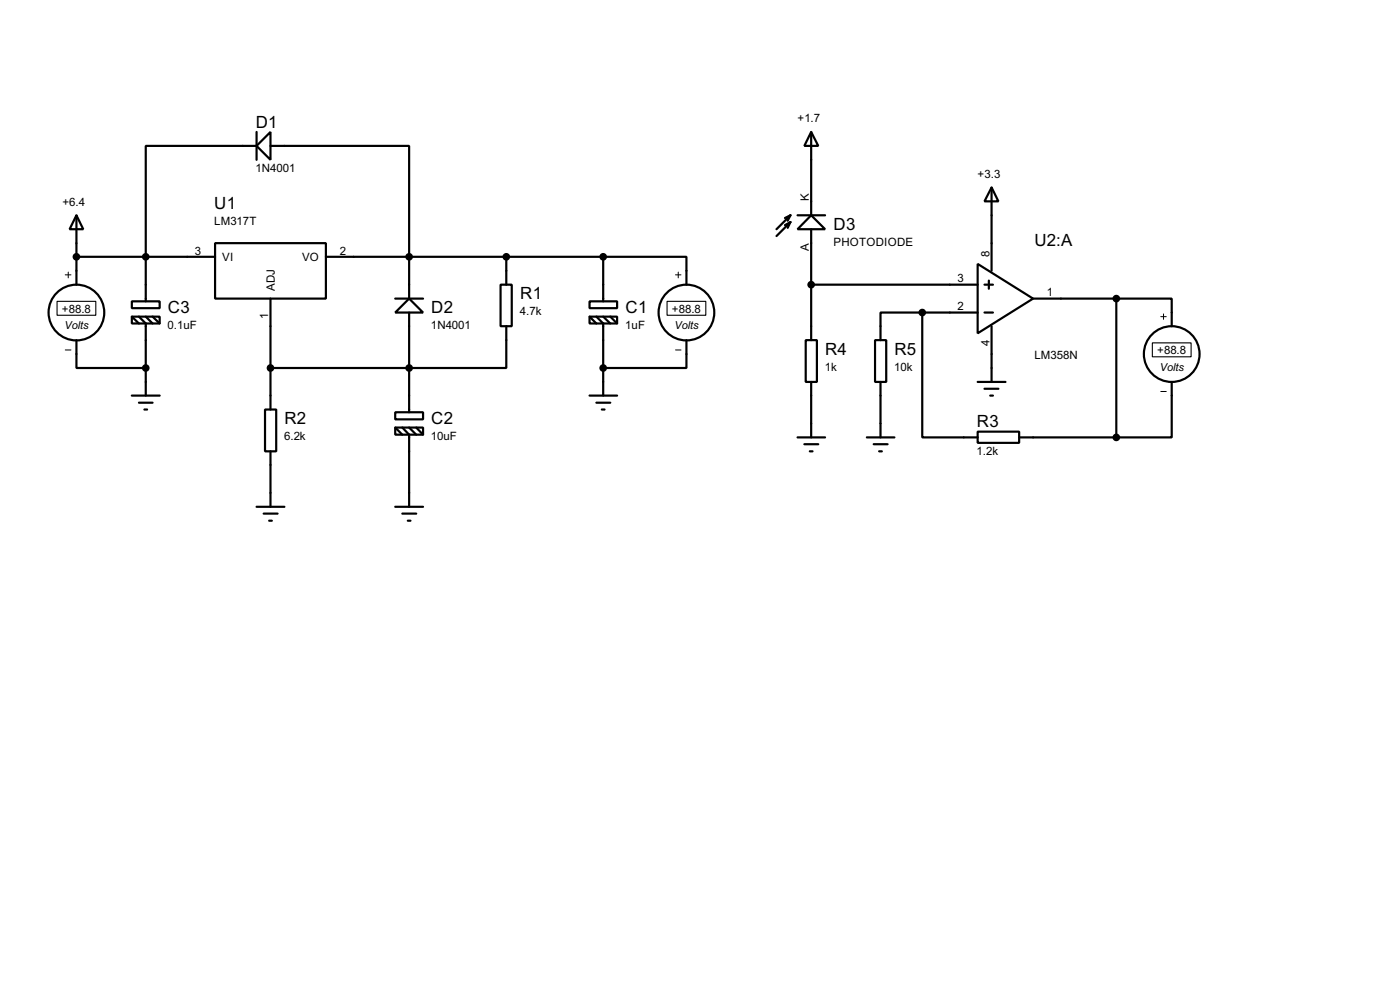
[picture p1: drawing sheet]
<svg xmlns="http://www.w3.org/2000/svg" width="256mm" height="180mm" viewBox="0 0 256 180" stroke-linecap="round" stroke-linejoin="round" font-family="sans-serif">
<g fill="none" stroke="#000" stroke-width=".4">
<path d="M14 39.4l1.3 2.6h-2.5zM14 39.4v12.7M47 26.7l2.6-2.5v5.1zM47 26.7h-20.3v28.5M47 24.2v5.1M49.6 26.7h25.4v28M144.8 39.4l-2.5 2.6M144.8 39.4l-.5 1M144.8 39.4l-1 .5M146.1 39.4h5.1M148.6 24.2l1.3 2.5h-2.5zM148.6 39.4l2.6 2.6h-5.1z"/>
<path d="M148.6 24.2v15.2M181.7 34.3l1.2 2.6h-2.5zM181.7 34.3v15.3M14 47h25.4M24.2 55.2h5.1v1.2h-5.1zM24.2 58h5.1v1.2h-5.1zM24.2 58l1.3 1.2M25.5 58l1.2 1.2v13.2M26.7 58l1.3 1.2M28 58l1.3 1.2M39.4 44.5h20.3v10.2h-20.3zM49.6 54.7v20.3"/>
<path d="M59.7 47h50.8M72.4 54.7h5.1M75 54.7l2.5 2.5h-5.1zM75 57.2v18.3M91.7 52.1h2.1v7.6h-2.1zM92.8 59.7v7.7h-43.2M92.8 47v5.1M108 55.2h5.1v1.2h-5.1zM108 58h5.1v1.2h-5.1zM108 58l1.3 1.2M109.3 58l1.2 1.2v13.2M110.5 47h15.3v5.1"/>
<path d="M110.5 47v8.2M110.5 58l1.3 1.2M111.8 58l1.3 1.2M144.8 40.7l-2.5 2.5M144.8 40.7l-.5 1M144.8 40.7l-1 .5M148.6 42v20.3M148.6 52.1h30.5M169 57.2v22.9h10.1M169 57.2h-7.7v5.1M169 57.2h10.1M179.1 48.3l10.2 6.4-10.2 6.3z"/>
<path d="M180.4 57.2h1.5M180.4 52.1h1.5M181.2 51.4v1.5M181.7 59.7v10.2M189.3 54.7h15.2M204.5 54.7h10.2v5M204.5 54.7v25.4M14 62.3v5.1h12.7M24.2 72.4h5.1M25.5 73.7h2.5M26.5 75h.5M48.6 75h2v7.6h-2z"/>
<path d="M72.4 75.5h5.1v1.3h-5.1zM72.4 78.3h5.1v1.3h-5.1zM72.4 78.3l1.3 1.3M73.7 78.3l1.3 1.3v13.2M75 78.3l1.3 1.3M76.3 78.3l1.2 1.3M108 72.4h5.1M109.3 73.7h2.5M110.3 75h.5M125.8 62.3v5.1h-15.3M147.6 62.3h2.1v7.6h-2.1zM148.6 69.9v10.2"/>
<path d="M160.3 62.3h2.1v7.6h-2.1zM161.3 69.9v10.2M179.1 79h7.6v2.1h-7.6zM179.1 69.9h5.1M180.4 71.2h2.5M181.4 72.4h.5M214.7 69.9v10.2h-10.2M47 92.8h5.1M48.3 94h2.6M49.3 95.3h.5M49.6 82.6v10.2M72.4 92.8h5.1"/>
<path d="M73.7 94h2.6M74.7 95.3h.5M146.1 80.1h5.1M147.4 81.3h2.5M148.4 82.6h.5M158.8 80.1h5.1M160.1 81.3h2.5M161.1 82.6h.5M186.7 80.1h17.8"/>
<circle cx="14" cy="57.2" r="5.1"/>
<circle cx="125.7" cy="57.2" r="5.1"/>
<circle cx="214.6" cy="64.8" r="5.1"/>
</g>
<g fill="#000" stroke="#000" stroke-width=".4">
<circle cx="14" cy="47" r=".5"/>
<circle cx="26.7" cy="47" r=".5"/>
<circle cx="74.9" cy="47" r=".5"/>
<circle cx="92.7" cy="47" r=".5"/>
<circle cx="110.5" cy="47" r=".5"/>
<circle cx="148.6" cy="52.1" r=".5"/>
<circle cx="168.9" cy="57.2" r=".5"/>
<circle cx="204.5" cy="54.7" r=".5"/>
<circle cx="26.7" cy="67.4" r=".5"/>
<circle cx="49.5" cy="67.4" r=".5"/>
<circle cx="74.9" cy="67.4" r=".5"/>
<circle cx="110.5" cy="67.4" r=".5"/>
<circle cx="204.5" cy="80.1" r=".5"/>
</g>
<path d="M12 50.3h1M12.5 49.8v1.1M123.8 50.3h1M124.3 49.8v1.1M212.7 58h1M213.2 57.5v1M12 64.1h1M123.8 64.1h1M212.7 71.7h1" fill="none" stroke="#000" stroke-width=".18"/>
<path d="M10.5 55.2h7.1v2.5h-7.1zM122.2 55.2h7.1v2.5h-7.1zM211.1 62.8h7.1v2.5h-7.1z" fill="none" stroke="#000" stroke-width=".2"/>
<g font-size="3.5">
<text x="46.9" y="23.3">D1</text>
<text x="39.3" y="38.3">U1</text>
<text x="152.7" y="42.1">D3</text>
<text x="189.5" y="45">U2:A</text>
<text x="30.8" y="57.4">C3</text>
<text x="79" y="57.4">D2</text>
<text x="95.3" y="54.8">R1</text>
<text x="114.6" y="57.4">C1</text>
<text x="151.2" y="64.9">R4</text>
<text x="163.9" y="64.9">R5</text>
<text x="52.1" y="77.6">R2</text>
<text x="79" y="77.6">C2</text>
<text x="179" y="78.2">R3</text>
</g>
<g font-size="2.4">
<text x="146.1" y="22.4">+1.7</text>
<text x="46.8" y="31.4">1N4001</text>
<text x="179.1" y="32.6">+3.3</text>
<text x="11.5" y="37.7">+6.4</text>
<text x="39.2" y="41.2">LM317T</text>
<text x="148.2" y="36.8" transform="rotate(-90 148.2 36.8)">K</text>
<text x="35.7" y="46.6">3</text>
<text x="40.7" y="47.8">VI</text>
<text x="55.3" y="47.8">VO</text>
<text x="62.3" y="46.6">2</text>
<text x="148.2" y="45.9" transform="rotate(-90 148.2 45.9)">A</text>
<text x="152.7" y="45">PHOTODIODE</text>
<text x="181.3" y="47" transform="rotate(-90 181.3 47)">8</text>
<text x="50.4" y="53.3" transform="rotate(-90 50.4 53.3)">ADJ</text>
<text x="175.4" y="51.7">3</text>
<text x="11.4" y="57.2">+88.8</text>
<text x="49.2" y="58.4" transform="rotate(-90 49.2 58.4)">1</text>
<text x="95.2" y="57.7">4.7k</text>
<text x="123.1" y="57.2">+88.8</text>
<text x="175.4" y="56.8">2</text>
<text x="191.8" y="54.3">1</text>
<text x="30.7" y="60.3">0.1uF</text>
<text x="79" y="60.3">1N4001</text>
<text x="114.6" y="60.3">1uF</text>
<text x="181.3" y="63.4" transform="rotate(-90 181.3 63.4)">4</text>
<text x="189.5" y="65.8">LM358N</text>
<text x="212" y="64.9">+88.8</text>
<text x="151.1" y="67.9">1k</text>
<text x="163.8" y="67.9">10k</text>
<text x="52.1" y="80.6">6.2k</text>
<text x="79" y="80.6">10uF</text>
<text x="178.9" y="83.3">1.2k</text>
</g>
<g font-size="2.3">
<text x="11.8" y="60.3">Volts</text>
<text x="123.6" y="60.3">Volts</text>
<text x="212.5" y="67.9">Volts</text>
</g>
</svg>
